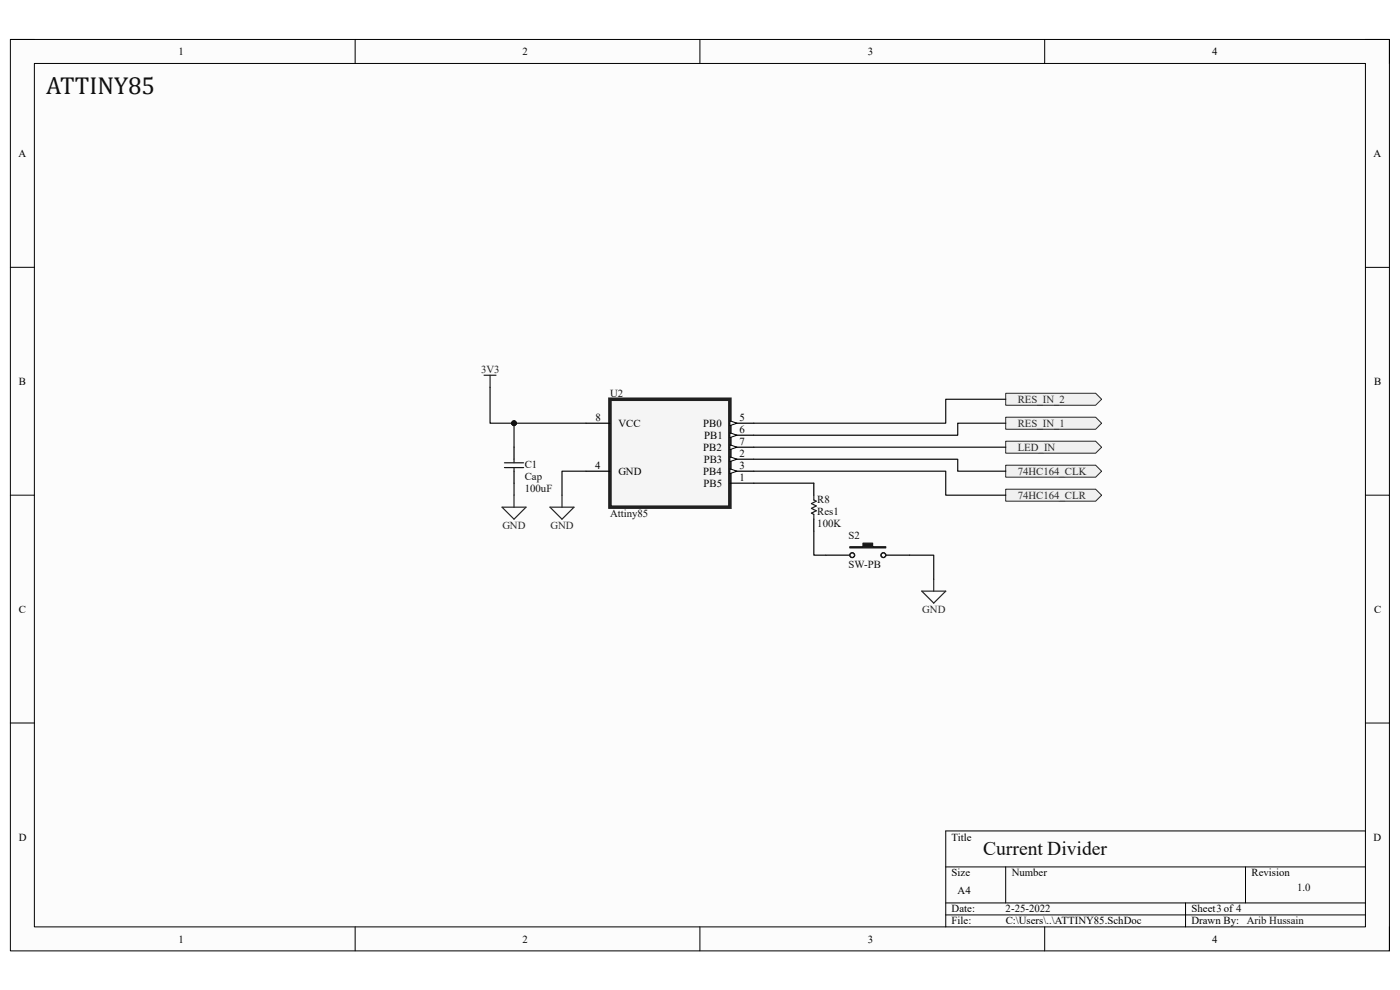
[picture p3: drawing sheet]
<svg xmlns="http://www.w3.org/2000/svg" width="297mm" height="210mm" viewBox="0 0 297 210" stroke-linecap="round" stroke-linejoin="round" font-family="sans-serif">
<path d="M2.2 8.4h292.6v193.3h-292.6z" fill-rule="evenodd" fill="#fcfcfc"/>
<path d="M2.2 8.4h292.6v193.3h-292.6z" fill="none" stroke="#000" stroke-width=".21"/>
<path d="M7.3 13.5h282.4v183.1h-282.4z" fill-rule="evenodd" fill="#fcfcfc"/>
<g fill="none" stroke="#000" stroke-width=".21">
<path d="M2.2 8.4h5.1M7.3 13.5h282.4v183.1h-282.4zM75.3 8.4v5.1M148.5 8.4v5.1M221.6 8.4v5.1M289.7 8.4h5.1v5.1M2.2 56.7h5.1M289.7 56.7h5.1M2.2 105h5.1M289.7 105.1h5.1M2.2 153.4h5.1M289.7 153.4h5.1"/>
<path d="M289.7 176.3h-89.1v20.3M75.3 196.6v5.1M148.5 196.6v5.1M200.6 183.9h89.1M200.6 191.5h89.1M200.6 194.1h89.1M213.4 183.9v7.6M221.6 196.6v5.1M251.5 191.5v5.1M264.2 183.9v7.6M294.8 196.6v5.1"/>
</g>
<path d="M129.4 84.7h25.4v22.9h-25.4z" fill-rule="evenodd" fill="#f5f5f5"/>
<path d="M129.4 84.7h25.4v22.9h-25.4z" fill="none" stroke="#262626" stroke-width=".76"/>
<path d="M124.3 89.8h5.1M124.3 100h5.1M154.8 89.8h5.1" fill="none" stroke="#000" stroke-width=".25"/>
<path d="M154.8 89.3l1.6 .5-1.6 .5z" fill="#fbfbfb"/>
<path d="M154.8 89.3l1.6 .5-1.6 .5z" fill="none" stroke="#000" stroke-width=".21"/>
<path d="M154.8 92.3h5.1" fill="none" stroke="#000" stroke-width=".25"/>
<path d="M154.8 91.8l1.6 .5-1.6 .5z" fill="#fbfbfb"/>
<path d="M154.8 91.8l1.6 .5-1.6 .5z" fill="none" stroke="#000" stroke-width=".21"/>
<path d="M154.8 94.9h5.1" fill="none" stroke="#000" stroke-width=".25"/>
<path d="M154.8 94.4l1.6 .5-1.6 .5z" fill="#fbfbfb"/>
<path d="M154.8 94.4l1.6 .5-1.6 .5z" fill="none" stroke="#000" stroke-width=".21"/>
<path d="M154.8 97.4h5.1" fill="none" stroke="#000" stroke-width=".25"/>
<path d="M154.8 96.9l1.6 .5-1.6 .5z" fill="#fbfbfb"/>
<path d="M154.8 96.9l1.6 .5-1.6 .5z" fill="none" stroke="#000" stroke-width=".21"/>
<path d="M154.8 100h5.1" fill="none" stroke="#000" stroke-width=".25"/>
<path d="M154.8 99.4l1.6 .6-1.6 .5z" fill="#fbfbfb"/>
<path d="M154.8 99.4l1.6 .6-1.6 .5z" fill="none" stroke="#000" stroke-width=".21"/>
<path d="M109.1 94.9v2.5M109.1 100v2.5M154.8 102.5h5.1" fill="none" stroke="#000" stroke-width=".25"/>
<path d="M102.7 79.6h2.5M104 79.6v2.5M106.5 107.6h5.1l-2.5 2.5zM109.1 105v2.6M116.7 107.6h5.1l-2.6 2.5zM119.2 105v2.6" fill="none" stroke="#262626" stroke-width=".25"/>
<path d="M107 98.2h4.1M107 99.2h4.1M109.1 97.4v.8M109.1 99.2v.8" fill="none" stroke="#1c1c1c" stroke-width=".25"/>
<path d="M213.4 93.6h19l1.3 1.3-1.3 1.2h-19z" fill-rule="evenodd" fill="#f0f0f0"/>
<path d="M213.4 93.6h19l1.3 1.3-1.3 1.2h-19z" fill="none" stroke="#262626" stroke-width=".21"/>
<path d="M213.4 98.7h19l1.3 1.3-1.3 1.2h-19z" fill-rule="evenodd" fill="#f0f0f0"/>
<path d="M213.4 98.7h19l1.3 1.3-1.3 1.2h-19z" fill="none" stroke="#262626" stroke-width=".21"/>
<path d="M213.4 103.8h19l1.3 1.3-1.3 1.2h-19z" fill-rule="evenodd" fill="#f0f0f0"/>
<path d="M213.4 103.8h19l1.3 1.3-1.3 1.2h-19z" fill="none" stroke="#262626" stroke-width=".21"/>
<path d="M175.2 117.8h5.1M187.9 117.8h5.1" fill="none" stroke="#000" stroke-width=".25"/>
<path d="M180.3 116h2.8v-.8h2v.8h2.8v.2h-7.6z" fill-rule="evenodd" fill="#1c1c1c"/>
<g fill="none" stroke="#1c1c1c" stroke-width=".25">
<path d="M172.7 105v1.1l.5 .2-1.1 .5 1.1 .5-1.1 .5 1.1 .6-1.1 .5 .6 .2v1M180.3 116h2.8v-.8h2v.8h2.8v.2h-7.6z"/>
<circle cx="180.8" cy="117.8" r=".51"/>
<circle cx="187.4" cy="117.8" r=".51"/>
</g>
<path d="M195.5 125.4h5.1l-2.5 2.5zM198.1 122.9v2.5" fill="none" stroke="#262626" stroke-width=".25"/>
<path d="M172.7 102.5v2.5M172.7 110.1v2.6" fill="none" stroke="#000" stroke-width=".25"/>
<path d="M213.4 88.5h19l1.3 1.3-1.3 1.3h-19z" fill-rule="evenodd" fill="#f0f0f0"/>
<path d="M213.4 88.5h19l1.3 1.3-1.3 1.3h-19z" fill="none" stroke="#262626" stroke-width=".21"/>
<path d="M104 82.1v7.7h20.3M124.3 100h-5.1v5" fill="none" stroke="#0e0e0e" stroke-width=".25"/>
<circle cx="109.1" cy="89.8" r=".51" fill="#0e0e0e"/>
<circle cx="109.1" cy="89.8" r=".51" fill="none" stroke="#0e0e0e" stroke-width=".21"/>
<path d="M109.1 89.8v5.1" fill="none" stroke="#0e0e0e" stroke-width=".25"/>
<circle cx="109.1" cy="89.8" r=".51" fill="#0e0e0e"/>
<circle cx="109.1" cy="89.8" r=".51" fill="none" stroke="#0e0e0e" stroke-width=".21"/>
<path d="M159.9 94.9h53.5M213.4 89.8h-10.2v2.5h-43.3M109.1 102.5v2.5M159.9 102.5h12.8M172.7 112.7v5.1h2.5M193 117.8h5.1v5.1" fill="none" stroke="#0e0e0e" stroke-width=".25"/>
<path d="M213.4 83.4h19l1.3 1.3-1.3 1.3h-19z" fill-rule="evenodd" fill="#f0f0f0"/>
<path d="M213.4 83.4h19l1.3 1.3-1.3 1.3h-19z" fill="none" stroke="#262626" stroke-width=".21"/>
<path d="M159.9 97.4h43.3v2.6h10.2M159.9 100h40.7v5.1h12.8M213.4 84.7h-12.8v5.1h-40.7" fill="none" stroke="#0e0e0e" stroke-width=".25"/>
<text font-size="5.2" fill="#0e0e0e" x="9.8" y="19.9">ATTINY85</text>
<text font-size="4.1" fill="#0e0e0e" x="208.6" y="181.5">Current Divider</text>
<g font-size="2.3">
<text x="37.9" y="11.7">1</text>
<text x="110.9" y="11.7">2</text>
<text x="184.1" y="11.7">3</text>
<text x="257.1" y="11.7">4</text>
<text x="3.9" y="33.3">A</text>
<text x="291.4" y="33.3">A</text>
<text x="4" y="81.6">B</text>
<text x="291.5" y="81.6">B</text>
<text x="126.4" y="89.3">8</text>
<text x="156.9" y="89.3">5</text>
<text x="131.2" y="90.6">VCC</text>
<text x="149.2" y="90.6">PB0</text>
<text x="149.2" y="95.6">PB2</text>
<text x="149.4" y="93.1">PB1</text>
<text x="156.9" y="91.8">6</text>
<text x="156.9" y="94.4">7</text>
<text x="126.3" y="99.4">4</text>
<text x="131.2" y="100.7">GND</text>
<text x="149.2" y="100.7">PB4</text>
<text x="149.3" y="98.2">PB3</text>
<text x="156.9" y="96.9">2</text>
<text x="156.9" y="99.4">3</text>
<text x="156.9" y="102">1</text>
<text x="149.3" y="103.3">PB5</text>
<text x="4" y="130">C</text>
<text x="291.5" y="130">C</text>
<text x="4" y="178.3">D</text>
<text x="201.9" y="178.3">Title</text>
<text x="291.4" y="178.3">D</text>
<text x="201.9" y="185.9">Size</text>
<text x="214.6" y="185.9">Number</text>
<text x="265.5" y="185.9">Revision</text>
<text x="203.2" y="189.7">A4</text>
<text x="201.9" y="193.5">Date:</text>
<text x="201.9" y="196.1">File:</text>
<text x="213.3" y="193.5">2-25-2022</text>
<text x="213.4" y="196.1">C:\Users\..\ATTINY85.SchDoc</text>
<text x="252.8" y="193.5">Sheet3 of 4</text>
<text x="252.8" y="196.1">Drawn By:</text>
<text x="37.9" y="199.9">1</text>
<text x="110.9" y="199.9">2</text>
<text x="184.1" y="199.9">3</text>
<text x="257.1" y="199.9">4</text>
</g>
<g font-size="2.3" fill="#262626">
<text x="102.1" y="79.1">3V3</text>
<text x="215.9" y="85.4">RES_IN_2</text>
<text x="215.9" y="95.6">LED_IN</text>
<text x="215.9" y="90.6">RES_IN_1</text>
<text x="215.9" y="100.7">74HC164_CLK</text>
<text x="215.9" y="105.8">74HC164_CLR</text>
<text x="106.6" y="112.1">GND</text>
<text x="116.8" y="112.1">GND</text>
<text x="195.7" y="130">GND</text>
</g>
<g font-size="2.3" fill="#0e0e0e">
<text x="129.4" y="84.2">U2</text>
<text x="111.3" y="99.2">C1</text>
<text x="111.3" y="101.7">Cap</text>
<text x="111.3" y="104.3">100uF</text>
<text x="173.4" y="106.8">R8</text>
<text x="129.4" y="109.6">Attiny85</text>
<text x="173.4" y="111.9">100K</text>
<text x="173.4" y="109.3">Res1</text>
<text x="180" y="114.4">S2</text>
<text x="180" y="120.6">SW-PB</text>
<text x="275.2" y="189">1.0</text>
<text x="264.5" y="196.1">Arib Hussain</text>
</g>
</svg>
